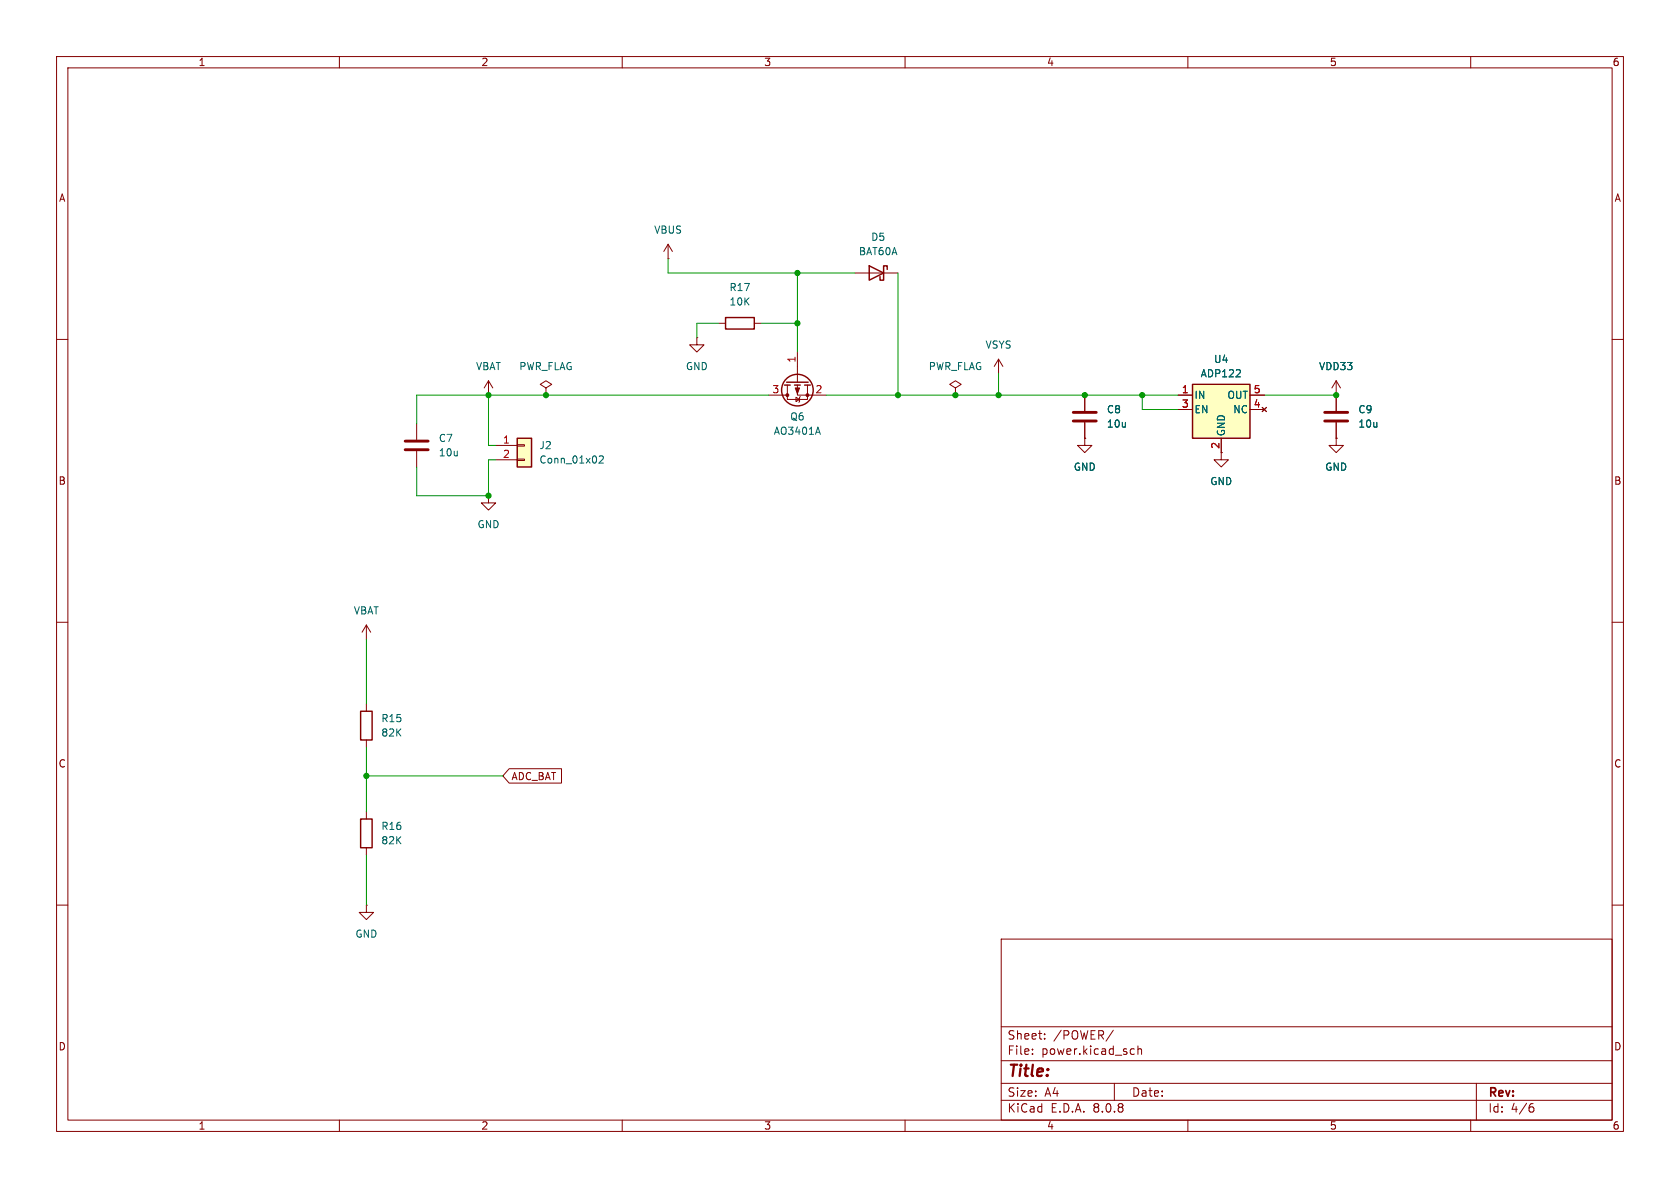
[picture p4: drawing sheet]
(kicad_sch
 (version 20250114)
 (generator "eeschema")
 (generator_version "9.0")
 (paper "A4")
 (lib_symbols
  (symbol "0drone:ADP122"
   (pin_names
    (offset 0.254)) (exclude_from_sim no) (in_bom yes) (on_board yes)
   (property "Reference" "U?" (at 0 10.16 0) (effects (font (size 1.27 1.27))))
   (property "Value" "ADP122" (at 0 7.62 0) (effects (font (size 1.27 1.27))))
   (property "Footprint" "Package_TO_SOT_SMD:SOT-23-5" (at 0 8.255 0) (effects (font (size 1.27 1.27)) (hide yes)))
   (property "Datasheet" "https://www.analog.com/media/en/technical-documentation/data-sheets/ADP122_123.pdf" (at 0 0 0) (effects (font (size 1.27 1.27)) (hide yes)))
   (property "Description" "300mA low dropout linear regulator, shutdown pin, 3.3V fixed positive output, SOT-23-5" (at 0 0 0) (effects (font (size 1.27 1.27)) (hide yes)))
   (property "Digi-Key" "505-ADP122AUJZ-3.3-R7CT-ND" (at 0 0 0) (effects (font (size 1.27 1.27)) (hide yes)))
   (symbol "ADP122_0_1"
    (rectangle (start -5.08 4.445) (end 5.08 -5.08) (stroke (width 0.254) (type default)) (fill (type background))))
   (symbol "ADP122_1_1"
    (pin power_in line (at -7.62 2.54 0) (length 2.54) (name "IN" (effects (font (size 1.27 1.27)))) (number "1" (effects (font (size 1.27 1.27)))))
    (pin input line (at -7.62 0 0) (length 2.54) (name "EN" (effects (font (size 1.27 1.27)))) (number "3" (effects (font (size 1.27 1.27)))))
    (pin power_in line (at 0 -7.62 90) (length 2.54) (name "GND" (effects (font (size 1.27 1.27)))) (number "2" (effects (font (size 1.27 1.27)))))
    (pin power_out line (at 7.62 2.54 180) (length 2.54) (name "OUT" (effects (font (size 1.27 1.27)))) (number "5" (effects (font (size 1.27 1.27)))))
    (pin no_connect line (at 7.62 0 180) (length 2.54) (name "NC" (effects (font (size 1.27 1.27)))) (number "4" (effects (font (size 1.27 1.27))))))
   (embedded_fonts no))
  (symbol "0drone:AO3401A"
   (pin_names (hide yes)) (exclude_from_sim no) (in_bom yes) (on_board yes)
   (property "Reference" "Q2" (at 0 -10.16 90) (effects (font (size 1.27 1.27))))
   (property "Value" "AO3401A" (at 0 -7.62 90) (effects (font (size 1.27 1.27))))
   (property "Footprint" "Package_TO_SOT_SMD:SOT-23" (at 1.905 -5.08 0) (effects (font (size 1.27 1.27)
    (italic yes)) (justify left) (hide yes)))
   (property "Datasheet" "http://www.aosmd.com/pdfs/datasheet/AO3401A.pdf" (at 0 0 0) (effects (font (size 1.27 1.27)) (justify left) (hide yes)))
   (property "Description" "-4.0A Id, -30V Vds, P-Channel MOSFET, SOT-23" (at 0 0 0) (effects (font (size 1.27 1.27)) (hide yes)))
   (property "Field4" "785-1001-1-ND" (at 0 0 90) (effects (font (size 1.27 1.27)) (hide yes)))
   (symbol "AO3401A_0_1"
    (polyline (pts (xy 0.254 1.905) (xy 0.254 -1.905)) (stroke (width 0.254) (type default)) (fill (type none)))
    (polyline (pts (xy 0.254 0) (xy -2.54 0)) (stroke (width 0) (type default)) (fill (type none)))
    (polyline (pts (xy 0.762 2.286) (xy 0.762 1.27)) (stroke (width 0.254) (type default)) (fill (type none)))
    (polyline (pts (xy 0.762 1.778) (xy 3.302 1.778) (xy 3.302 -1.778) (xy 0.762 -1.778)) (stroke (width 0) (type default)) (fill (type none)))
    (polyline (pts (xy 0.762 0.508) (xy 0.762 -0.508)) (stroke (width 0.254) (type default)) (fill (type none)))
    (polyline (pts (xy 0.762 -1.27) (xy 0.762 -2.286)) (stroke (width 0.254) (type default)) (fill (type none)))
    (circle (center 1.651 0) (radius 2.794) (stroke (width 0.254) (type default)) (fill (type none)))
    (polyline (pts (xy 2.286 0) (xy 1.27 0.381) (xy 1.27 -0.381) (xy 2.286 0)) (stroke (width 0) (type default)) (fill (type outline)))
    (polyline (pts (xy 2.54 2.54) (xy 2.54 1.778)) (stroke (width 0) (type default)) (fill (type none)))
    (circle (center 2.54 1.778) (radius 0.254) (stroke (width 0) (type default)) (fill (type outline)))
    (circle (center 2.54 -1.778) (radius 0.254) (stroke (width 0) (type default)) (fill (type outline)))
    (polyline (pts (xy 2.54 -2.54) (xy 2.54 0) (xy 0.762 0)) (stroke (width 0) (type default)) (fill (type none)))
    (polyline (pts (xy 2.794 -0.508) (xy 2.921 -0.381) (xy 3.683 -0.381) (xy 3.81 -0.254)) (stroke (width 0) (type default)) (fill (type none)))
    (polyline (pts (xy 3.302 -0.381) (xy 2.921 0.254) (xy 3.683 0.254) (xy 3.302 -0.381)) (stroke (width 0) (type default)) (fill (type none))))
   (symbol "AO3401A_1_1"
    (pin input line (at -5.08 0 0) (length 2.54) (name "G" (effects (font (size 1.27 1.27)))) (number "1" (effects (font (size 1.27 1.27)))))
    (pin passive line (at 2.54 5.08 270) (length 2.54) (name "D" (effects (font (size 1.27 1.27)))) (number "3" (effects (font (size 1.27 1.27)))))
    (pin passive line (at 2.54 -5.08 90) (length 2.54) (name "S" (effects (font (size 1.27 1.27)))) (number "2" (effects (font (size 1.27 1.27))))))
   (embedded_fonts no))
  (symbol "0drone:VBAT"
   (power)
   (pin_names
    (offset 0)) (exclude_from_sim no) (in_bom yes) (on_board yes)
   (property "Reference" "#PWR?" (at 0 -3.81 0) (effects (font (size 1.27 1.27)) (hide yes)))
   (property "Value" "VBAT" (at 0 5.08 0) (effects (font (size 1.27 1.27))))
   (property "Footprint" "" (at 0 0 0) (effects (font (size 1.27 1.27)) (hide yes)))
   (property "Datasheet" "" (at 0 0 0) (effects (font (size 1.27 1.27)) (hide yes)))
   (property "Description" "Power symbol" (at 0 0 0) (effects (font (size 1.27 1.27)) (hide yes)))
   (symbol "VBAT_0_1"
    (polyline (pts (xy -0.762 1.27) (xy 0 2.54)) (stroke (width 0) (type default)) (fill (type none)))
    (polyline (pts (xy 0 2.54) (xy 0.762 1.27)) (stroke (width 0) (type default)) (fill (type none)))
    (polyline (pts (xy 0 0) (xy 0 2.54)) (stroke (width 0) (type default)) (fill (type none))))
   (symbol "VBAT_1_1"
    (pin power_in line (at 0 0 90) (length 0) (hide yes) (name "VBAT" (effects (font (size 1.27 1.27)))) (number "1" (effects (font (size 1.27 1.27))))))
   (embedded_fonts no))
  (symbol "0drone:VDD33"
   (power)
   (pin_names
    (offset 0)) (exclude_from_sim no) (in_bom yes) (on_board yes)
   (property "Reference" "#PWR?" (at 0 -3.81 0) (effects (font (size 1.27 1.27)) (hide yes)))
   (property "Value" "VDD33" (at 0 5.08 0) (effects (font (size 1.27 1.27))))
   (property "Footprint" "" (at 0 0 0) (effects (font (size 1.27 1.27)) (hide yes)))
   (property "Datasheet" "" (at 0 0 0) (effects (font (size 1.27 1.27)) (hide yes)))
   (property "Description" "Power symbol" (at 0 0 0) (effects (font (size 1.27 1.27)) (hide yes)))
   (symbol "VDD33_0_1"
    (polyline (pts (xy -0.762 1.27) (xy 0 2.54)) (stroke (width 0) (type default)) (fill (type none)))
    (polyline (pts (xy 0 2.54) (xy 0.762 1.27)) (stroke (width 0) (type default)) (fill (type none)))
    (polyline (pts (xy 0 0) (xy 0 2.54)) (stroke (width 0) (type default)) (fill (type none))))
   (symbol "VDD33_1_1"
    (pin power_in line (at 0 0 90) (length 0) (hide yes) (name "VDD33" (effects (font (size 1.27 1.27)))) (number "1" (effects (font (size 1.27 1.27))))))
   (embedded_fonts no))
  (symbol "0drone:VSYS"
   (power)
   (pin_names
    (offset 0)) (exclude_from_sim no) (in_bom yes) (on_board yes)
   (property "Reference" "#PWR?" (at 0 -3.81 0) (effects (font (size 1.27 1.27)) (hide yes)))
   (property "Value" "VSYS" (at 0 5.08 0) (effects (font (size 1.27 1.27))))
   (property "Footprint" "" (at 0 0 0) (effects (font (size 1.27 1.27)) (hide yes)))
   (property "Datasheet" "" (at 0 0 0) (effects (font (size 1.27 1.27)) (hide yes)))
   (property "Description" "Power symbol" (at 0 0 0) (effects (font (size 1.27 1.27)) (hide yes)))
   (symbol "VSYS_0_1"
    (polyline (pts (xy -0.762 1.27) (xy 0 2.54)) (stroke (width 0) (type default)) (fill (type none)))
    (polyline (pts (xy 0 2.54) (xy 0.762 1.27)) (stroke (width 0) (type default)) (fill (type none)))
    (polyline (pts (xy 0 0) (xy 0 2.54)) (stroke (width 0) (type default)) (fill (type none))))
   (symbol "VSYS_1_1"
    (pin power_in line (at 0 0 90) (length 0) (hide yes) (name "VSYS" (effects (font (size 1.27 1.27)))) (number "1" (effects (font (size 1.27 1.27))))))
   (embedded_fonts no))
  (symbol "Connector_Generic:Conn_01x02"
   (pin_names
    (offset 1.016) (hide yes)) (exclude_from_sim no) (in_bom yes) (on_board yes)
   (property "Reference" "J" (at 0 2.54 0) (effects (font (size 1.27 1.27))))
   (property "Value" "Conn_01x02" (at 0 -5.08 0) (effects (font (size 1.27 1.27))))
   (property "Footprint" "" (at 0 0 0) (effects (font (size 1.27 1.27)) (hide yes)))
   (property "Datasheet" "~" (at 0 0 0) (effects (font (size 1.27 1.27)) (hide yes)))
   (property "Description" "Generic connector, single row, 01x02, script generated (kicad-library-utils/schlib/autogen/connector/)" (at 0 0 0) (effects (font (size 1.27 1.27)) (hide yes)))
   (symbol "Conn_01x02_1_1"
    (rectangle (start -1.27 1.27) (end 1.27 -3.81) (stroke (width 0.254) (type default)) (fill (type background)))
    (rectangle (start -1.27 0.127) (end 0 -0.127) (stroke (width 0.1524) (type default)) (fill (type none)))
    (rectangle (start -1.27 -2.413) (end 0 -2.667) (stroke (width 0.1524) (type default)) (fill (type none)))
    (pin passive line (at -5.08 0 0) (length 3.81) (name "Pin_1" (effects (font (size 1.27 1.27)))) (number "1" (effects (font (size 1.27 1.27)))))
    (pin passive line (at -5.08 -2.54 0) (length 3.81) (name "Pin_2" (effects (font (size 1.27 1.27)))) (number "2" (effects (font (size 1.27 1.27))))))
   (embedded_fonts no))
  (symbol "Device:C"
   (pin_numbers (hide yes))
   (pin_names
    (offset 0.254)) (exclude_from_sim no) (in_bom yes) (on_board yes)
   (property "Reference" "C" (at 0.635 2.54 0) (effects (font (size 1.27 1.27)) (justify left)))
   (property "Value" "C" (at 0.635 -2.54 0) (effects (font (size 1.27 1.27)) (justify left)))
   (property "Footprint" "" (at 0.9652 -3.81 0) (effects (font (size 1.27 1.27)) (hide yes)))
   (property "Datasheet" "~" (at 0 0 0) (effects (font (size 1.27 1.27)) (hide yes)))
   (property "Description" "Unpolarized capacitor" (at 0 0 0) (effects (font (size 1.27 1.27)) (hide yes)))
   (symbol "C_0_1"
    (polyline (pts (xy -2.032 0.762) (xy 2.032 0.762)) (stroke (width 0.508) (type default)) (fill (type none)))
    (polyline (pts (xy -2.032 -0.762) (xy 2.032 -0.762)) (stroke (width 0.508) (type default)) (fill (type none))))
   (symbol "C_1_1"
    (pin passive line (at 0 3.81 270) (length 2.794) (name "~" (effects (font (size 1.27 1.27)))) (number "1" (effects (font (size 1.27 1.27)))))
    (pin passive line (at 0 -3.81 90) (length 2.794) (name "~" (effects (font (size 1.27 1.27)))) (number "2" (effects (font (size 1.27 1.27))))))
   (embedded_fonts no))
  (symbol "Device:R"
   (pin_numbers (hide yes))
   (pin_names
    (offset 0)) (exclude_from_sim no) (in_bom yes) (on_board yes)
   (property "Reference" "R" (at 2.032 0 90) (effects (font (size 1.27 1.27))))
   (property "Value" "R" (at 0 0 90) (effects (font (size 1.27 1.27))))
   (property "Footprint" "" (at -1.778 0 90) (effects (font (size 1.27 1.27)) (hide yes)))
   (property "Datasheet" "~" (at 0 0 0) (effects (font (size 1.27 1.27)) (hide yes)))
   (property "Description" "Resistor" (at 0 0 0) (effects (font (size 1.27 1.27)) (hide yes)))
   (symbol "R_0_1"
    (rectangle (start -1.016 -2.54) (end 1.016 2.54) (stroke (width 0.254) (type default)) (fill (type none))))
   (symbol "R_1_1"
    (pin passive line (at 0 3.81 270) (length 1.27) (name "~" (effects (font (size 1.27 1.27)))) (number "1" (effects (font (size 1.27 1.27)))))
    (pin passive line (at 0 -3.81 90) (length 1.27) (name "~" (effects (font (size 1.27 1.27)))) (number "2" (effects (font (size 1.27 1.27))))))
   (embedded_fonts no))
  (symbol "Diode:BAT60A"
   (pin_numbers (hide yes))
   (pin_names
    (offset 1.016) (hide yes)) (exclude_from_sim no) (in_bom yes) (on_board yes)
   (property "Reference" "D" (at 0 2.54 0) (effects (font (size 1.27 1.27))))
   (property "Value" "BAT60A" (at 0 -2.54 0) (effects (font (size 1.27 1.27))))
   (property "Footprint" "Diode_SMD:D_SOD-323" (at 0 -4.445 0) (effects (font (size 1.27 1.27)) (hide yes)))
   (property "Datasheet" "https://www.infineon.com/dgdl/Infineon-BAT60ASERIES-DS-v01_01-en.pdf?fileId=db3a304313d846880113def70c9304a9" (at 0 0 0) (effects (font (size 1.27 1.27)) (hide yes)))
   (property "Description" "10V 3A High Current Recitifier Schottky Diode, SOD-323" (at 0 0 0) (effects (font (size 1.27 1.27)) (hide yes)))
   (symbol "BAT60A_0_1"
    (polyline (pts (xy -1.905 0.635) (xy -1.905 1.27) (xy -1.27 1.27) (xy -1.27 -1.27) (xy -0.635 -1.27) (xy -0.635 -0.635)) (stroke (width 0.254) (type default)) (fill (type none)))
    (polyline (pts (xy 1.27 1.27) (xy 1.27 -1.27) (xy -1.27 0) (xy 1.27 1.27)) (stroke (width 0.254) (type default)) (fill (type none)))
    (polyline (pts (xy 1.27 0) (xy -1.27 0)) (stroke (width 0) (type default)) (fill (type none))))
   (symbol "BAT60A_1_1"
    (pin passive line (at -3.81 0 0) (length 2.54) (name "K" (effects (font (size 1.27 1.27)))) (number "1" (effects (font (size 1.27 1.27)))))
    (pin passive line (at 3.81 0 180) (length 2.54) (name "A" (effects (font (size 1.27 1.27)))) (number "2" (effects (font (size 1.27 1.27))))))
   (embedded_fonts no))
  (symbol "power:GND"
   (power)
   (pin_numbers (hide yes))
   (pin_names
    (offset 0) (hide yes)) (exclude_from_sim no) (in_bom yes) (on_board yes)
   (property "Reference" "#PWR" (at 0 -6.35 0) (effects (font (size 1.27 1.27)) (hide yes)))
   (property "Value" "GND" (at 0 -3.81 0) (effects (font (size 1.27 1.27))))
   (property "Footprint" "" (at 0 0 0) (effects (font (size 1.27 1.27)) (hide yes)))
   (property "Datasheet" "" (at 0 0 0) (effects (font (size 1.27 1.27)) (hide yes)))
   (property "Description" "Power symbol creates a global label with name \"GND\" , ground" (at 0 0 0) (effects (font (size 1.27 1.27)) (hide yes)))
   (symbol "GND_0_1"
    (polyline (pts (xy 0 0) (xy 0 -1.27) (xy 1.27 -1.27) (xy 0 -2.54) (xy -1.27 -1.27) (xy 0 -1.27)) (stroke (width 0) (type default)) (fill (type none))))
   (symbol "GND_1_1"
    (pin power_in line (at 0 0 270) (length 0) (name "~" (effects (font (size 1.27 1.27)))) (number "1" (effects (font (size 1.27 1.27))))))
   (embedded_fonts no))
  (symbol "power:PWR_FLAG"
   (power)
   (pin_numbers (hide yes))
   (pin_names
    (offset 0) (hide yes)) (exclude_from_sim no) (in_bom yes) (on_board yes)
   (property "Reference" "#FLG" (at 0 1.905 0) (effects (font (size 1.27 1.27)) (hide yes)))
   (property "Value" "PWR_FLAG" (at 0 3.81 0) (effects (font (size 1.27 1.27))))
   (property "Footprint" "" (at 0 0 0) (effects (font (size 1.27 1.27)) (hide yes)))
   (property "Datasheet" "~" (at 0 0 0) (effects (font (size 1.27 1.27)) (hide yes)))
   (property "Description" "Special symbol for telling ERC where power comes from" (at 0 0 0) (effects (font (size 1.27 1.27)) (hide yes)))
   (symbol "PWR_FLAG_0_0"
    (pin power_out line (at 0 0 90) (length 0) (name "~" (effects (font (size 1.27 1.27)))) (number "1" (effects (font (size 1.27 1.27))))))
   (symbol "PWR_FLAG_0_1"
    (polyline (pts (xy 0 0) (xy 0 1.27) (xy -1.016 1.905) (xy 0 2.54) (xy 1.016 1.905) (xy 0 1.27)) (stroke (width 0) (type default)) (fill (type none))))
   (embedded_fonts no))
  (symbol "power:VBUS"
   (power)
   (pin_numbers (hide yes))
   (pin_names
    (offset 0) (hide yes)) (exclude_from_sim no) (in_bom yes) (on_board yes)
   (property "Reference" "#PWR" (at 0 -3.81 0) (effects (font (size 1.27 1.27)) (hide yes)))
   (property "Value" "VBUS" (at 0 3.556 0) (effects (font (size 1.27 1.27))))
   (property "Footprint" "" (at 0 0 0) (effects (font (size 1.27 1.27)) (hide yes)))
   (property "Datasheet" "" (at 0 0 0) (effects (font (size 1.27 1.27)) (hide yes)))
   (property "Description" "Power symbol creates a global label with name \"VBUS\"" (at 0 0 0) (effects (font (size 1.27 1.27)) (hide yes)))
   (symbol "VBUS_0_1"
    (polyline (pts (xy -0.762 1.27) (xy 0 2.54)) (stroke (width 0) (type default)) (fill (type none)))
    (polyline (pts (xy 0 2.54) (xy 0.762 1.27)) (stroke (width 0) (type default)) (fill (type none)))
    (polyline (pts (xy 0 0) (xy 0 2.54)) (stroke (width 0) (type default)) (fill (type none))))
   (symbol "VBUS_1_1"
    (pin power_in line (at 0 0 90) (length 0) (name "~" (effects (font (size 1.27 1.27)))) (number "1" (effects (font (size 1.27 1.27))))))
   (embedded_fonts no)))
 (junction
  (at 158.75 69.85)
  (diameter 0)
  (color 0 0 0 0))
 (junction
  (at 191.77 69.85)
  (diameter 0)
  (color 0 0 0 0))
 (junction
  (at 176.53 69.85)
  (diameter 0)
  (color 0 0 0 0))
 (junction
  (at 168.91 69.85)
  (diameter 0)
  (color 0 0 0 0))
 (junction
  (at 96.52 69.85)
  (diameter 0)
  (color 0 0 0 0))
 (junction
  (at 140.97 57.15)
  (diameter 0)
  (color 0 0 0 0))
 (junction
  (at 140.97 48.26)
  (diameter 0)
  (color 0 0 0 0))
 (junction
  (at 64.77 137.16)
  (diameter 0)
  (color 0 0 0 0))
 (junction
  (at 201.93 69.85)
  (diameter 0)
  (color 0 0 0 0))
 (junction
  (at 236.22 69.85)
  (diameter 0)
  (color 0 0 0 0))
 (junction
  (at 86.36 87.63)
  (diameter 0)
  (color 0 0 0 0))
 (junction
  (at 86.36 69.85)
  (diameter 0)
  (color 0 0 0 0))
 (wire
  (pts (xy 73.66 69.85) (xy 73.66 74.93))
  (stroke (width 0) (type default)))
 (wire
  (pts (xy 87.63 78.74) (xy 86.36 78.74))
  (stroke (width 0) (type default)))
 (wire
  (pts (xy 64.77 137.16) (xy 64.77 143.51))
  (stroke (width 0) (type default)))
 (wire
  (pts (xy 158.75 48.26) (xy 158.75 69.85))
  (stroke (width 0) (type default)))
 (wire
  (pts (xy 64.77 113.03) (xy 64.77 124.46))
  (stroke (width 0) (type default)))
 (wire
  (pts (xy 176.53 66.04) (xy 176.53 69.85))
  (stroke (width 0) (type default)))
 (wire
  (pts (xy 151.13 48.26) (xy 140.97 48.26))
  (stroke (width 0) (type default)))
 (wire
  (pts (xy 86.36 78.74) (xy 86.36 69.85))
  (stroke (width 0) (type default)))
 (wire
  (pts (xy 140.97 48.26) (xy 140.97 57.15))
  (stroke (width 0) (type default)))
 (wire
  (pts (xy 140.97 57.15) (xy 140.97 62.23))
  (stroke (width 0) (type default)))
 (wire
  (pts (xy 64.77 151.13) (xy 64.77 160.02))
  (stroke (width 0) (type default)))
 (wire
  (pts (xy 135.89 69.85) (xy 96.52 69.85))
  (stroke (width 0) (type default)))
 (wire
  (pts (xy 176.53 69.85) (xy 191.77 69.85))
  (stroke (width 0) (type default)))
 (wire
  (pts (xy 123.19 57.15) (xy 123.19 59.69))
  (stroke (width 0) (type default)))
 (wire
  (pts (xy 134.62 57.15) (xy 140.97 57.15))
  (stroke (width 0) (type default)))
 (wire
  (pts (xy 201.93 69.85) (xy 201.93 72.39))
  (stroke (width 0) (type default)))
 (wire
  (pts (xy 140.97 48.26) (xy 118.11 48.26))
  (stroke (width 0) (type default)))
 (wire
  (pts (xy 146.05 69.85) (xy 158.75 69.85))
  (stroke (width 0) (type default)))
 (wire
  (pts (xy 191.77 69.85) (xy 201.93 69.85))
  (stroke (width 0) (type default)))
 (wire
  (pts (xy 201.93 69.85) (xy 208.28 69.85))
  (stroke (width 0) (type default)))
 (wire
  (pts (xy 168.91 69.85) (xy 176.53 69.85))
  (stroke (width 0) (type default)))
 (wire
  (pts (xy 73.66 87.63) (xy 73.66 82.55))
  (stroke (width 0) (type default)))
 (wire
  (pts (xy 86.36 69.85) (xy 73.66 69.85))
  (stroke (width 0) (type default)))
 (wire
  (pts (xy 64.77 137.16) (xy 88.9 137.16))
  (stroke (width 0) (type default)))
 (wire
  (pts (xy 86.36 87.63) (xy 73.66 87.63))
  (stroke (width 0) (type default)))
 (wire
  (pts (xy 86.36 81.28) (xy 86.36 87.63))
  (stroke (width 0) (type default)))
 (wire
  (pts (xy 64.77 132.08) (xy 64.77 137.16))
  (stroke (width 0) (type default)))
 (wire
  (pts (xy 208.28 72.39) (xy 201.93 72.39))
  (stroke (width 0) (type default)))
 (wire
  (pts (xy 96.52 69.85) (xy 86.36 69.85))
  (stroke (width 0) (type default)))
 (wire
  (pts (xy 223.52 69.85) (xy 236.22 69.85))
  (stroke (width 0) (type default)))
 (wire
  (pts (xy 87.63 81.28) (xy 86.36 81.28))
  (stroke (width 0) (type default)))
 (wire
  (pts (xy 127 57.15) (xy 123.19 57.15))
  (stroke (width 0) (type default)))
 (wire
  (pts (xy 168.91 69.85) (xy 158.75 69.85))
  (stroke (width 0) (type default)))
 (wire
  (pts (xy 118.11 45.72) (xy 118.11 48.26))
  (stroke (width 0) (type default)))
 (global_label "ADC_BAT"
  (shape input)
  (at 88.9 137.16 0)
  (fields_autoplaced yes)
  (effects (font (size 1.27 1.27)) (justify left))
  (property "Intersheetrefs" "${INTERSHEET_REFS}" (at 99.8076 137.16 0) (effects (font (size 1.27 1.27)) (justify left) (hide yes))))
 (symbol
  (lib_id "power:GND")
  (at 86.36 87.63 0)
  (unit 1)
  (exclude_from_sim no)
  (in_bom yes)
  (on_board yes)
  (dnp no)
  (fields_autoplaced yes)
  (property "Reference" "#PWR0126" (at 86.36 93.98 0) (effects (font (size 1.27 1.27)) (hide yes)))
  (property "Value" "GND" (at 86.36 92.71 0) (effects (font (size 1.27 1.27))))
  (property "Footprint" "" (at 86.36 87.63 0) (effects (font (size 1.27 1.27)) (hide yes)))
  (property "Datasheet" "" (at 86.36 87.63 0) (effects (font (size 1.27 1.27)) (hide yes)))
  (property "Description" "Power symbol creates a global label with name \"GND\" , ground" (at 86.36 87.63 0) (effects (font (size 1.27 1.27)) (hide yes)))
  (pin "1"))
 (symbol
  (lib_id "power:GND")
  (at 191.77 77.47 0)
  (unit 1)
  (exclude_from_sim no)
  (in_bom yes)
  (on_board yes)
  (dnp no)
  (fields_autoplaced yes)
  (property "Reference" "#PWR0121" (at 191.77 83.82 0) (effects (font (size 1.27 1.27)) (hide yes)))
  (property "Value" "GND" (at 191.77 82.55 0) (effects (font (size 1.27 1.27))))
  (property "Footprint" "" (at 191.77 77.47 0) (effects (font (size 1.27 1.27)) (hide yes)))
  (property "Datasheet" "" (at 191.77 77.47 0) (effects (font (size 1.27 1.27)) (hide yes)))
  (property "Description" "Power symbol creates a global label with name \"GND\" , ground" (at 191.77 77.47 0) (effects (font (size 1.27 1.27)) (hide yes)))
  (pin "1"))
 (symbol
  (lib_id "Connector_Generic:Conn_01x02")
  (at 92.71 78.74 0)
  (unit 1)
  (exclude_from_sim no)
  (in_bom yes)
  (on_board yes)
  (dnp no)
  (fields_autoplaced yes)
  (property "Reference" "J2" (at 95.25 78.7399 0) (effects (font (size 1.27 1.27)) (justify left)))
  (property "Value" "Conn_01x02" (at 95.25 81.2799 0) (effects (font (size 1.27 1.27)) (justify left)))
  (property "Footprint" "Connector_PinHeader_2.00mm:PinHeader_1x02_P2.00mm_Horizontal" (at 92.71 78.74 0) (effects (font (size 1.27 1.27)) (hide yes)))
  (property "Datasheet" "~" (at 92.71 78.74 0) (effects (font (size 1.27 1.27)) (hide yes)))
  (property "Description" "Generic connector, single row, 01x02, script generated (kicad-library-utils/schlib/autogen/connector/)" (at 92.71 78.74 0) (effects (font (size 1.27 1.27)) (hide yes)))
  (pin "1")
  (pin "2"))
 (symbol
  (lib_id "0drone:VBAT")
  (at 64.77 113.03 0)
  (unit 1)
  (exclude_from_sim no)
  (in_bom yes)
  (on_board yes)
  (dnp no)
  (fields_autoplaced yes)
  (property "Reference" "#PWR09" (at 64.77 116.84 0) (effects (font (size 1.27 1.27)) (hide yes)))
  (property "Value" "VBAT" (at 64.77 107.95 0) (effects (font (size 1.27 1.27))))
  (property "Footprint" "" (at 64.77 113.03 0) (effects (font (size 1.27 1.27)) (hide yes)))
  (property "Datasheet" "" (at 64.77 113.03 0) (effects (font (size 1.27 1.27)) (hide yes)))
  (property "Description" "Power symbol" (at 64.77 113.03 0) (effects (font (size 1.27 1.27)) (hide yes)))
  (pin "1"))
 (symbol
  (lib_id "Device:R")
  (at 130.81 57.15 90)
  (unit 1)
  (exclude_from_sim no)
  (in_bom yes)
  (on_board yes)
  (dnp no)
  (fields_autoplaced yes)
  (property "Reference" "R17" (at 130.81 50.8 90) (effects (font (size 1.27 1.27))))
  (property "Value" "10K" (at 130.81 53.34 90) (effects (font (size 1.27 1.27))))
  (property "Footprint" "Resistor_SMD:R_0603_1608Metric" (at 130.81 58.928 90) (effects (font (size 1.27 1.27)) (hide yes)))
  (property "Datasheet" "~" (at 130.81 57.15 0) (effects (font (size 1.27 1.27)) (hide yes)))
  (property "Description" "Resistor" (at 130.81 57.15 0) (effects (font (size 1.27 1.27)) (hide yes)))
  (pin "2")
  (pin "1"))
 (symbol
  (lib_id "Device:R")
  (at 64.77 147.32 180)
  (unit 1)
  (exclude_from_sim no)
  (in_bom yes)
  (on_board yes)
  (dnp no)
  (fields_autoplaced yes)
  (property "Reference" "R16" (at 67.31 146.0499 0) (effects (font (size 1.27 1.27)) (justify right)))
  (property "Value" "82K" (at 67.31 148.5899 0) (effects (font (size 1.27 1.27)) (justify right)))
  (property "Footprint" "Resistor_SMD:R_0603_1608Metric" (at 66.548 147.32 90) (effects (font (size 1.27 1.27)) (hide yes)))
  (property "Datasheet" "~" (at 64.77 147.32 0) (effects (font (size 1.27 1.27)) (hide yes)))
  (property "Description" "Resistor" (at 64.77 147.32 0) (effects (font (size 1.27 1.27)) (hide yes)))
  (pin "2")
  (pin "1"))
 (symbol
  (lib_id "Device:R")
  (at 64.77 128.27 180)
  (unit 1)
  (exclude_from_sim no)
  (in_bom yes)
  (on_board yes)
  (dnp no)
  (fields_autoplaced yes)
  (property "Reference" "R15" (at 67.31 126.9999 0) (effects (font (size 1.27 1.27)) (justify right)))
  (property "Value" "82K" (at 67.31 129.5399 0) (effects (font (size 1.27 1.27)) (justify right)))
  (property "Footprint" "Resistor_SMD:R_0603_1608Metric" (at 66.548 128.27 90) (effects (font (size 1.27 1.27)) (hide yes)))
  (property "Datasheet" "~" (at 64.77 128.27 0) (effects (font (size 1.27 1.27)) (hide yes)))
  (property "Description" "Resistor" (at 64.77 128.27 0) (effects (font (size 1.27 1.27)) (hide yes)))
  (pin "2")
  (pin "1"))
 (symbol
  (lib_id "power:PWR_FLAG")
  (at 96.52 69.85 0)
  (unit 1)
  (exclude_from_sim no)
  (in_bom yes)
  (on_board yes)
  (dnp no)
  (fields_autoplaced yes)
  (property "Reference" "#FLG0102" (at 96.52 67.945 0) (effects (font (size 1.27 1.27)) (hide yes)))
  (property "Value" "PWR_FLAG" (at 96.52 64.77 0) (effects (font (size 1.27 1.27))))
  (property "Footprint" "" (at 96.52 69.85 0) (effects (font (size 1.27 1.27)) (hide yes)))
  (property "Datasheet" "~" (at 96.52 69.85 0) (effects (font (size 1.27 1.27)) (hide yes)))
  (property "Description" "Special symbol for telling ERC where power comes from" (at 96.52 69.85 0) (effects (font (size 1.27 1.27)) (hide yes)))
  (pin "1"))
 (symbol
  (lib_id "power:VBUS")
  (at 118.11 45.72 0)
  (unit 1)
  (exclude_from_sim no)
  (in_bom yes)
  (on_board yes)
  (dnp no)
  (fields_autoplaced yes)
  (property "Reference" "#PWR0123" (at 118.11 49.53 0) (effects (font (size 1.27 1.27)) (hide yes)))
  (property "Value" "VBUS" (at 118.11 40.64 0) (effects (font (size 1.27 1.27))))
  (property "Footprint" "" (at 118.11 45.72 0) (effects (font (size 1.27 1.27)) (hide yes)))
  (property "Datasheet" "" (at 118.11 45.72 0) (effects (font (size 1.27 1.27)) (hide yes)))
  (property "Description" "Power symbol creates a global label with name \"VBUS\"" (at 118.11 45.72 0) (effects (font (size 1.27 1.27)) (hide yes)))
  (pin "1"))
 (symbol
  (lib_id "Device:C")
  (at 191.77 73.66 0)
  (unit 1)
  (exclude_from_sim no)
  (in_bom yes)
  (on_board yes)
  (dnp no)
  (fields_autoplaced yes)
  (property "Reference" "C8" (at 195.58 72.3899 0) (effects (font (size 1.27 1.27)) (justify left)))
  (property "Value" "10u" (at 195.58 74.9299 0) (effects (font (size 1.27 1.27)) (justify left)))
  (property "Footprint" "Capacitor_SMD:C_0603_1608Metric" (at 192.7352 77.47 0) (effects (font (size 1.27 1.27)) (hide yes)))
  (property "Datasheet" "~" (at 191.77 73.66 0) (effects (font (size 1.27 1.27)) (hide yes)))
  (property "Description" "Unpolarized capacitor" (at 191.77 73.66 0) (effects (font (size 1.27 1.27)) (hide yes)))
  (pin "1")
  (pin "2"))
 (symbol
  (lib_id "power:GND")
  (at 64.77 160.02 0)
  (unit 1)
  (exclude_from_sim no)
  (in_bom yes)
  (on_board yes)
  (dnp no)
  (fields_autoplaced yes)
  (property "Reference" "#PWR0127" (at 64.77 166.37 0) (effects (font (size 1.27 1.27)) (hide yes)))
  (property "Value" "GND" (at 64.77 165.1 0) (effects (font (size 1.27 1.27))))
  (property "Footprint" "" (at 64.77 160.02 0) (effects (font (size 1.27 1.27)) (hide yes)))
  (property "Datasheet" "" (at 64.77 160.02 0) (effects (font (size 1.27 1.27)) (hide yes)))
  (property "Description" "Power symbol creates a global label with name \"GND\" , ground" (at 64.77 160.02 0) (effects (font (size 1.27 1.27)) (hide yes)))
  (pin "1"))
 (symbol
  (lib_id "Device:C")
  (at 73.66 78.74 0)
  (unit 1)
  (exclude_from_sim no)
  (in_bom yes)
  (on_board yes)
  (dnp no)
  (fields_autoplaced yes)
  (property "Reference" "C7" (at 77.47 77.4699 0) (effects (font (size 1.27 1.27)) (justify left)))
  (property "Value" "10u" (at 77.47 80.0099 0) (effects (font (size 1.27 1.27)) (justify left)))
  (property "Footprint" "Capacitor_SMD:C_0603_1608Metric" (at 74.6252 82.55 0) (effects (font (size 1.27 1.27)) (hide yes)))
  (property "Datasheet" "~" (at 73.66 78.74 0) (effects (font (size 1.27 1.27)) (hide yes)))
  (property "Description" "Unpolarized capacitor" (at 73.66 78.74 0) (effects (font (size 1.27 1.27)) (hide yes)))
  (pin "1")
  (pin "2"))
 (symbol
  (lib_id "power:PWR_FLAG")
  (at 168.91 69.85 0)
  (unit 1)
  (exclude_from_sim no)
  (in_bom yes)
  (on_board yes)
  (dnp no)
  (fields_autoplaced yes)
  (property "Reference" "#FLG0101" (at 168.91 67.945 0) (effects (font (size 1.27 1.27)) (hide yes)))
  (property "Value" "PWR_FLAG" (at 168.91 64.77 0) (effects (font (size 1.27 1.27))))
  (property "Footprint" "" (at 168.91 69.85 0) (effects (font (size 1.27 1.27)) (hide yes)))
  (property "Datasheet" "~" (at 168.91 69.85 0) (effects (font (size 1.27 1.27)) (hide yes)))
  (property "Description" "Special symbol for telling ERC where power comes from" (at 168.91 69.85 0) (effects (font (size 1.27 1.27)) (hide yes)))
  (pin "1"))
 (symbol
  (lib_id "0drone:VDD33")
  (at 236.22 69.85 0)
  (unit 1)
  (exclude_from_sim no)
  (in_bom yes)
  (on_board yes)
  (dnp no)
  (fields_autoplaced yes)
  (property "Reference" "#PWR0118" (at 236.22 73.66 0) (effects (font (size 1.27 1.27)) (hide yes)))
  (property "Value" "VDD33" (at 236.22 64.77 0) (effects (font (size 1.27 1.27))))
  (property "Footprint" "" (at 236.22 69.85 0) (effects (font (size 1.27 1.27)) (hide yes)))
  (property "Datasheet" "" (at 236.22 69.85 0) (effects (font (size 1.27 1.27)) (hide yes)))
  (property "Description" "Power symbol" (at 236.22 69.85 0) (effects (font (size 1.27 1.27)) (hide yes)))
  (pin "1"))
 (symbol
  (lib_id "0drone:ADP122")
  (at 215.9 72.39 0)
  (unit 1)
  (exclude_from_sim no)
  (in_bom yes)
  (on_board yes)
  (dnp no)
  (fields_autoplaced yes)
  (property "Reference" "U4" (at 215.9 63.5 0) (effects (font (size 1.27 1.27))))
  (property "Value" "ADP122" (at 215.9 66.04 0) (effects (font (size 1.27 1.27))))
  (property "Footprint" "Package_TO_SOT_SMD:SOT-23-5" (at 215.9 64.135 0) (effects (font (size 1.27 1.27)) (hide yes)))
  (property "Datasheet" "https://www.analog.com/media/en/technical-documentation/data-sheets/ADP122_123.pdf" (at 215.9 72.39 0) (effects (font (size 1.27 1.27)) (hide yes)))
  (property "Description" "300mA low dropout linear regulator, shutdown pin, 3.3V fixed positive output, SOT-23-5" (at 215.9 72.39 0) (effects (font (size 1.27 1.27)) (hide yes)))
  (property "Digi-Key" "505-ADP122AUJZ-3.3-R7CT-ND" (at 215.9 72.39 0) (effects (font (size 1.27 1.27)) (hide yes)))
  (pin "4")
  (pin "5")
  (pin "3")
  (pin "1")
  (pin "2"))
 (symbol
  (lib_id "Diode:BAT60A")
  (at 154.94 48.26 0)
  (mirror y)
  (unit 1)
  (exclude_from_sim no)
  (in_bom yes)
  (on_board yes)
  (dnp no)
  (property "Reference" "D5" (at 155.2575 41.91 0) (effects (font (size 1.27 1.27))))
  (property "Value" "BAT60A" (at 155.2575 44.45 0) (effects (font (size 1.27 1.27))))
  (property "Footprint" "Diode_SMD:D_SOD-323" (at 154.94 52.705 0) (effects (font (size 1.27 1.27)) (hide yes)))
  (property "Datasheet" "https://www.infineon.com/dgdl/Infineon-BAT60ASERIES-DS-v01_01-en.pdf?fileId=db3a304313d846880113def70c9304a9" (at 154.94 48.26 0) (effects (font (size 1.27 1.27)) (hide yes)))
  (property "Description" "10V 3A High Current Recitifier Schottky Diode, SOD-323" (at 154.94 48.26 0) (effects (font (size 1.27 1.27)) (hide yes)))
  (pin "2")
  (pin "1"))
 (symbol
  (lib_id "0drone:VSYS")
  (at 176.53 66.04 0)
  (unit 1)
  (exclude_from_sim no)
  (in_bom yes)
  (on_board yes)
  (dnp no)
  (fields_autoplaced yes)
  (property "Reference" "#PWR0122" (at 176.53 69.85 0) (effects (font (size 1.27 1.27)) (hide yes)))
  (property "Value" "VSYS" (at 176.53 60.96 0) (effects (font (size 1.27 1.27))))
  (property "Footprint" "" (at 176.53 66.04 0) (effects (font (size 1.27 1.27)) (hide yes)))
  (property "Datasheet" "" (at 176.53 66.04 0) (effects (font (size 1.27 1.27)) (hide yes)))
  (property "Description" "Power symbol" (at 176.53 66.04 0) (effects (font (size 1.27 1.27)) (hide yes)))
  (pin "1"))
 (symbol
  (lib_id "0drone:VBAT")
  (at 86.36 69.85 0)
  (unit 1)
  (exclude_from_sim no)
  (in_bom yes)
  (on_board yes)
  (dnp no)
  (fields_autoplaced yes)
  (property "Reference" "#PWR0125" (at 86.36 73.66 0) (effects (font (size 1.27 1.27)) (hide yes)))
  (property "Value" "VBAT" (at 86.36 64.77 0) (effects (font (size 1.27 1.27))))
  (property "Footprint" "" (at 86.36 69.85 0) (effects (font (size 1.27 1.27)) (hide yes)))
  (property "Datasheet" "" (at 86.36 69.85 0) (effects (font (size 1.27 1.27)) (hide yes)))
  (property "Description" "Power symbol" (at 86.36 69.85 0) (effects (font (size 1.27 1.27)) (hide yes)))
  (pin "1"))
 (symbol
  (lib_id "power:GND")
  (at 236.22 77.47 0)
  (unit 1)
  (exclude_from_sim no)
  (in_bom yes)
  (on_board yes)
  (dnp no)
  (fields_autoplaced yes)
  (property "Reference" "#PWR0119" (at 236.22 83.82 0) (effects (font (size 1.27 1.27)) (hide yes)))
  (property "Value" "GND" (at 236.22 82.55 0) (effects (font (size 1.27 1.27))))
  (property "Footprint" "" (at 236.22 77.47 0) (effects (font (size 1.27 1.27)) (hide yes)))
  (property "Datasheet" "" (at 236.22 77.47 0) (effects (font (size 1.27 1.27)) (hide yes)))
  (property "Description" "Power symbol creates a global label with name \"GND\" , ground" (at 236.22 77.47 0) (effects (font (size 1.27 1.27)) (hide yes)))
  (pin "1"))
 (symbol
  (lib_id "power:GND")
  (at 215.9 80.01 0)
  (unit 1)
  (exclude_from_sim no)
  (in_bom yes)
  (on_board yes)
  (dnp no)
  (fields_autoplaced yes)
  (property "Reference" "#PWR0120" (at 215.9 86.36 0) (effects (font (size 1.27 1.27)) (hide yes)))
  (property "Value" "GND" (at 215.9 85.09 0) (effects (font (size 1.27 1.27))))
  (property "Footprint" "" (at 215.9 80.01 0) (effects (font (size 1.27 1.27)) (hide yes)))
  (property "Datasheet" "" (at 215.9 80.01 0) (effects (font (size 1.27 1.27)) (hide yes)))
  (property "Description" "Power symbol creates a global label with name \"GND\" , ground" (at 215.9 80.01 0) (effects (font (size 1.27 1.27)) (hide yes)))
  (pin "1"))
 (symbol
  (lib_id "power:GND")
  (at 123.19 59.69 0)
  (unit 1)
  (exclude_from_sim no)
  (in_bom yes)
  (on_board yes)
  (dnp no)
  (fields_autoplaced yes)
  (property "Reference" "#PWR0124" (at 123.19 66.04 0) (effects (font (size 1.27 1.27)) (hide yes)))
  (property "Value" "GND" (at 123.19 64.77 0) (effects (font (size 1.27 1.27))))
  (property "Footprint" "" (at 123.19 59.69 0) (effects (font (size 1.27 1.27)) (hide yes)))
  (property "Datasheet" "" (at 123.19 59.69 0) (effects (font (size 1.27 1.27)) (hide yes)))
  (property "Description" "Power symbol creates a global label with name \"GND\" , ground" (at 123.19 59.69 0) (effects (font (size 1.27 1.27)) (hide yes)))
  (pin "1"))
 (symbol
  (lib_id "Device:C")
  (at 236.22 73.66 0)
  (unit 1)
  (exclude_from_sim no)
  (in_bom yes)
  (on_board yes)
  (dnp no)
  (fields_autoplaced yes)
  (property "Reference" "C9" (at 240.03 72.3899 0) (effects (font (size 1.27 1.27)) (justify left)))
  (property "Value" "10u" (at 240.03 74.9299 0) (effects (font (size 1.27 1.27)) (justify left)))
  (property "Footprint" "Capacitor_SMD:C_0603_1608Metric" (at 237.1852 77.47 0) (effects (font (size 1.27 1.27)) (hide yes)))
  (property "Datasheet" "~" (at 236.22 73.66 0) (effects (font (size 1.27 1.27)) (hide yes)))
  (property "Description" "Unpolarized capacitor" (at 236.22 73.66 0) (effects (font (size 1.27 1.27)) (hide yes)))
  (pin "1")
  (pin "2"))
 (symbol
  (lib_id "0drone:AO3401A")
  (at 140.97 67.31 90)
  (mirror x)
  (unit 1)
  (exclude_from_sim no)
  (in_bom yes)
  (on_board yes)
  (dnp no)
  (property "Reference" "Q6" (at 140.97 73.66 90) (effects (font (size 1.27 1.27))))
  (property "Value" "AO3401A" (at 140.97 76.2 90) (effects (font (size 1.27 1.27))))
  (property "Footprint" "Package_TO_SOT_SMD:SOT-23" (at 146.05 69.215 0) (effects (font (size 1.27 1.27)
    (italic yes)) (justify left) (hide yes)))
  (property "Datasheet" "http://www.aosmd.com/pdfs/datasheet/AO3401A.pdf" (at 140.97 67.31 0) (effects (font (size 1.27 1.27)) (justify left) (hide yes)))
  (property "Description" "-4.0A Id, -30V Vds, P-Channel MOSFET, SOT-23" (at 140.97 67.31 0) (effects (font (size 1.27 1.27)) (hide yes)))
  (property "Field4" "785-1001-1-ND" (at 140.97 67.31 90) (effects (font (size 1.27 1.27)) (hide yes)))
  (pin "3")
  (pin "2")
  (pin "1")))
